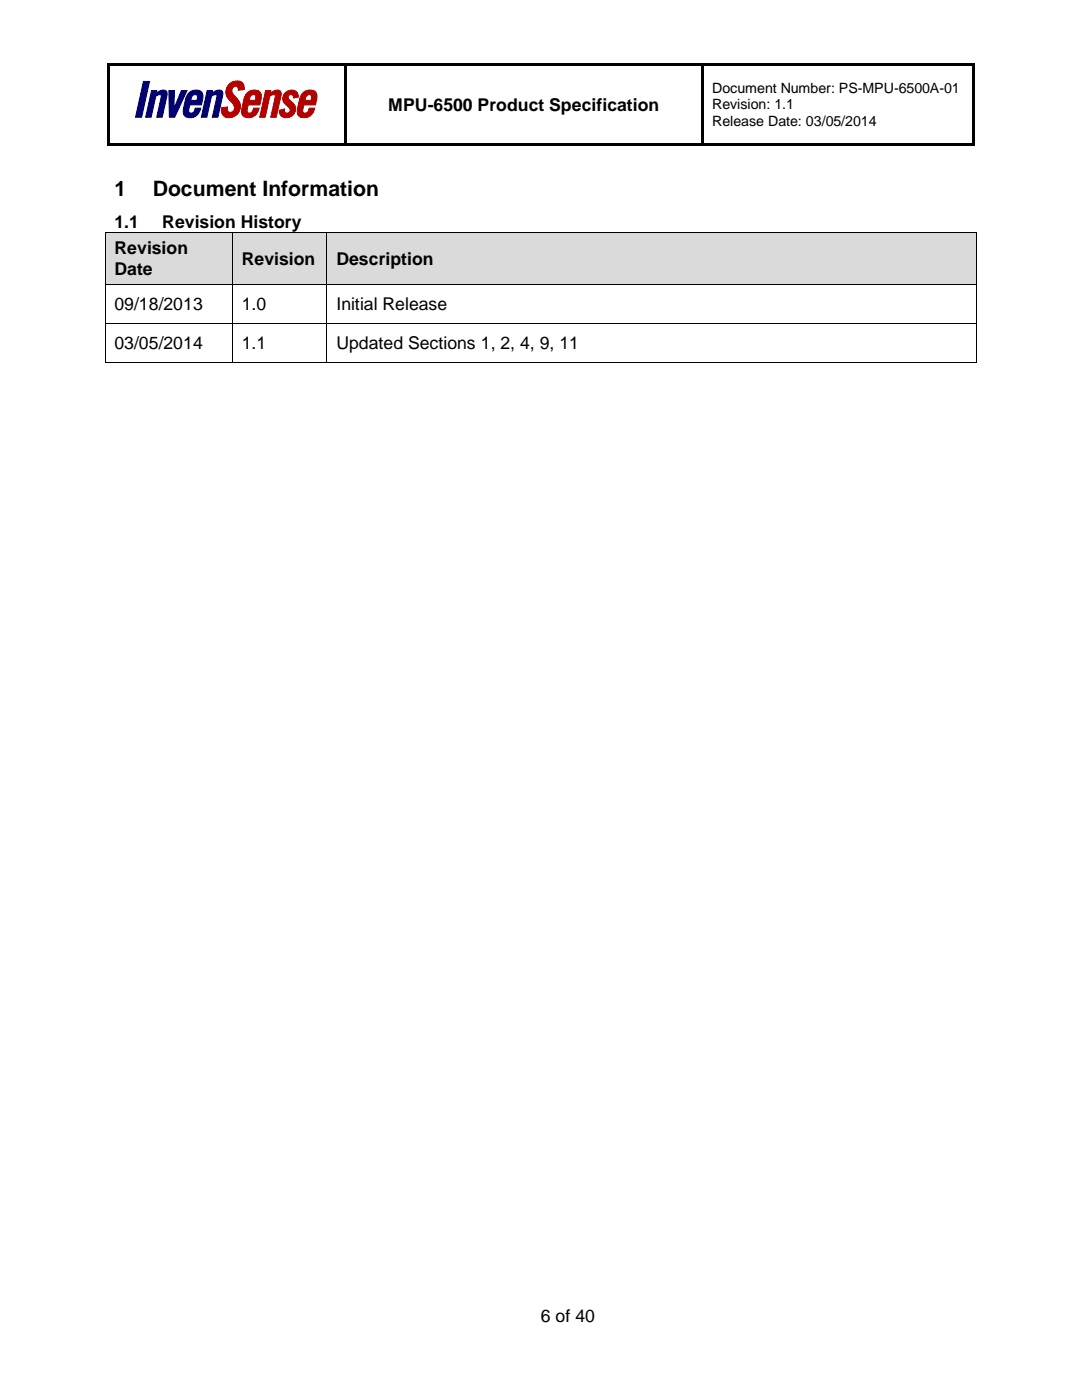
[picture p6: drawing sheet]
<svg xmlns="http://www.w3.org/2000/svg" width="216mm" height="279mm" viewBox="0 0 216 279" stroke-linecap="round" stroke-linejoin="round" font-family="sans-serif">
<g fill="#000">
<path d="M21.4 12.7h.5v.6h-.5z" fill-rule="evenodd"/>
<path d="M21.4 12.7h.5v.5h-.5z" fill-rule="evenodd"/>
<path d="M21.9 12.7h46.8v.5h-46.8z" fill-rule="evenodd"/>
<path d="M68.7 12.7h.5v.5h-.5z" fill-rule="evenodd"/>
<path d="M69.2 12.7h70.8v.5h-70.8z" fill-rule="evenodd"/>
<path d="M140 12.7h.5v.5h-.5z" fill-rule="evenodd"/>
<path d="M140.5 12.7h53.5v.5h-53.5z" fill-rule="evenodd"/>
<path d="M194 12.7h.5v.6h-.5z" fill-rule="evenodd"/>
<path d="M194 12.7h.5v.5h-.5z" fill-rule="evenodd"/>
<path d="M21.4 13.3h.5v15.3h-.5z" fill-rule="evenodd"/>
<path d="M21.4 28.6h.5v.5h-.5z" fill-rule="evenodd"/>
<path d="M21.4 28.6h.5v.5h-.5z" fill-rule="evenodd"/>
<path d="M21.9 28.6h46.8v.5h-46.8z" fill-rule="evenodd"/>
<path d="M68.7 13.3h.5v15.3h-.5z" fill-rule="evenodd"/>
<path d="M68.7 28.6h.5v.5h-.5z" fill-rule="evenodd"/>
<path d="M69.2 28.6h70.8v.5h-70.8z" fill-rule="evenodd"/>
<path d="M140 13.3h.5v15.3h-.5z" fill-rule="evenodd"/>
<path d="M140 28.6h.5v.5h-.5z" fill-rule="evenodd"/>
<path d="M140.5 28.6h53.5v.5h-53.5z" fill-rule="evenodd"/>
<path d="M194 13.3h.5v15.3h-.5z" fill-rule="evenodd"/>
<path d="M194 28.6h.5v.5h-.5z" fill-rule="evenodd"/>
<path d="M194 28.6h.5v.5h-.5z" fill-rule="evenodd"/>
</g>
<path d="M68.7 13.2l.5 .1zM140 13.2l.5 .1z" fill="#000"/>
<g fill="#dadada">
<path d="M21 46.5h1.9v10.2h-1.9z" fill-rule="evenodd"/>
<path d="M44.4 46.5h1.9v10.2h-1.9z" fill-rule="evenodd"/>
<path d="M46.4 46.5h18.8v2h-18.8z" fill-rule="evenodd"/>
<path d="M46.4 48.5h1.9v6.2h-1.9z" fill-rule="evenodd"/>
<path d="M63.3 48.5h1.9v6.2h-1.9z" fill-rule="evenodd"/>
<path d="M46.4 54.7h18.8v2h-18.8z" fill-rule="evenodd"/>
<path d="M48.3 48.5h15v6.2h-15z" fill-rule="evenodd"/>
<path d="M65.3 46.5h129.6v2h-129.6z" fill-rule="evenodd"/>
<path d="M65.3 48.5h1.8v6.2h-1.8z" fill-rule="evenodd"/>
<path d="M193 48.5h1.9v6.2h-1.9z" fill-rule="evenodd"/>
<path d="M65.3 54.7h129.6v2h-129.6z" fill-rule="evenodd"/>
<path d="M67.1 48.5h125.9v6.2h-125.9z" fill-rule="evenodd"/>
</g>
<g fill="#dadada">
<path d="M22.9 46.5h21.5v5.1h-21.5z"/>
<path d="M22.9 51.6h21.5v5.1h-21.5z"/>
</g>
<g fill="#000">
<path d="M20.9 46.3h.1v.2h-.1zM20.9 56.7h.1v.2h-.1zM46.3 46.3h.1v.2h-.1zM46.3 56.7h.1v.2h-.1zM65.2 46.3h.1v.2h-.1zM65.2 56.7h.1v.2h-.1zM194.9 46.3h.1v.2h-.1zM194.9 56.7h.1v.2h-.1zM20.9 64.5h.1v.2h-.1zM20.9 72.3h.1v.2h-.1zM46.3 64.5h.1v.2h-.1zM46.3 72.3h.1v.2h-.1z"/>
<path d="M65.2 64.5h.1v.2h-.1zM65.2 72.3h.1v.2h-.1zM194.9 64.5h.1v.2h-.1zM194.9 72.3h.1v.2h-.1z"/>
</g>
<g fill="none" stroke="#000" stroke-width=".2">
<path d="M21 46.5v10.2M21 56.9v7.6M21 46.4h25.3M21 56.8h25.3M46.4 46.5v10.2M46.4 56.9v7.6M46.4 46.4h18.8M46.4 56.8h18.8M65.2 46.5v10.2M65.2 56.9v7.6M65.3 46.4h129.6M65.3 56.8h129.6"/>
<path d="M194.9 46.5v10.2M194.9 56.9v7.6M21 64.7v7.6M21 64.6h25.3M21 72.4h25.3M46.4 64.7v7.6M46.4 64.6h18.8M46.4 72.4h18.8M65.2 64.7v7.6M65.3 64.6h129.6M65.3 72.4h129.6M194.9 64.7v7.6"/>
</g>
<path d="M28.6 16.2h1.2l-1.5 7.2h-1.3z" fill="#000073"/>
<path d="M28.6 16.2h1.2l-1.5 7.2h-1.3z" fill="none" stroke="#000073" stroke-width=".2"/>
<path d="M30.2 18.1h1.1l-.1 .5a1.57 1.57 0 0 1 2.1-.3v.8l-.9 4.3h-1.1l.9-4.1a.46 .46 0 0 0-.4-.5 .46 .46 0 0 0-.5 .3l-.2 .1-.9 4.2h-1.1z" fill="#000073"/>
<path d="M30.2 18.1h1.1l-.1 .5a1.57 1.57 0 0 1 2.1-.3v.8l-.9 4.3h-1.1l.9-4.1a.46 .46 0 0 0-.4-.5 .46 .46 0 0 0-.5 .3l-.2 .1-.9 4.2h-1.1z" fill="none" stroke="#000073" stroke-width=".2"/>
<path d="M33.7 18.1h1.1l-.1 3.5 1.5-3.5h1.1l-2.4 5.3h-1.1z" fill="#000073"/>
<path d="M33.7 18.1h1.1l-.1 3.5 1.5-3.5h1.1l-2.4 5.3h-1.1z" fill="none" stroke="#000073" stroke-width=".2"/>
<path d="M37.7 18.5a1.74 1.74 0 0 1 2.7 .2l.1 1-.3 1.2h-2.3l-.2 .8a.61 .61 0 0 0 .4 .9 .61 .61 0 0 0 .7-.6l.1-.4h1.2a1.99 1.99 0 0 1-1.3 1.7 1.99 1.99 0 0 1-2.1-.4l-.1-.6v-.8l.6-2.2zM38.4 19.1l-.3 .9h1.2l.1-.2a.57 .57 0 0 0-.2-.8 .57 .57 0 0 0-.8 .1z" fill="#000073"/>
<path d="M37.7 18.5a1.74 1.74 0 0 1 2.7 .2l.1 1-.3 1.2h-2.3l-.2 .8a.61 .61 0 0 0 .4 .9 .61 .61 0 0 0 .7-.6l.1-.4h1.2a1.99 1.99 0 0 1-1.3 1.7 1.99 1.99 0 0 1-2.1-.4l-.1-.6v-.8l.6-2.2zM38.4 19.1a.57 .57 0 0 1 .8-.1 .57 .57 0 0 1 .2 .8l-.1 .2h-1.2z" fill="none" stroke="#000073" stroke-width=".2"/>
<path d="M41.3 18.1h1.1l-.1 .5a1.56 1.56 0 0 1 2.1-.3l.1 .5-1 4.6h-1.1l.9-4.1v-.3l-.3-.1-.8 .3-.9 4.2h-1.1z" fill="#000073"/>
<path d="M41.3 18.1h1.1l-.1 .5a1.56 1.56 0 0 1 2.1-.3l.1 .5-1 4.6h-1.1l.9-4.1v-.3l-.3-.1-.8 .3-.9 4.2h-1.1z" fill="none" stroke="#000073" stroke-width=".2"/>
<path d="M45.8 16.7a1.86 1.86 0 0 1 2.8 .1l.1 1.1-1.2 .1a.64 .64 0 0 0-.5-.8 .64 .64 0 0 0-.7 .7 2.73 2.73 0 0 0 1.1 1.9 2.18 2.18 0 0 1 0 3 2.18 2.18 0 0 1-2.9 .2l-.3-.7v-.8l1.2-.2a.74 .74 0 0 0 .6 1.1 .74 .74 0 0 0 .8-.9 5.8 5.8 0 0 0-1.5-2.2 2.21 2.21 0 0 1 .5-2.6z" fill="#b50000"/>
<path d="M45.8 16.7a1.86 1.86 0 0 1 2.8 .1l.1 1.1-1.2 .1a.64 .64 0 0 0-.5-.8 .64 .64 0 0 0-.7 .7 2.73 2.73 0 0 0 1.1 1.9 2.18 2.18 0 0 1 0 3 2.18 2.18 0 0 1-2.9 .2l-.3-.7v-.8l1.2-.2a.74 .74 0 0 0 .6 1.1 .74 .74 0 0 0 .8-.9 5.8 5.8 0 0 0-1.5-2.2 2.21 2.21 0 0 1 .5-2.6z" fill="none" stroke="#b50000" stroke-width=".2"/>
<path d="M49.3 18.5a1.74 1.74 0 0 1 2.8 .2v1l-.3 1.2h-2.3l-.1 .8a.61 .61 0 0 0 .3 .9 .61 .61 0 0 0 .8-.6l.1-.4h1.1a1.99 1.99 0 0 1-1.2 1.7 1.99 1.99 0 0 1-2.1-.4l-.2-.6 .1-.8 .5-2.2zM50.1 19.1l-.4 .9h1.2l.1-.2a.57 .57 0 0 0-.1-.8 .57 .57 0 0 0-.8 .1z" fill="#b50000"/>
<path d="M49.3 18.5a1.74 1.74 0 0 1 2.8 .2v1l-.3 1.2h-2.3l-.1 .8a.61 .61 0 0 0 .3 .9 .61 .61 0 0 0 .8-.6l.1-.4h1.1a1.99 1.99 0 0 1-1.2 1.7 1.99 1.99 0 0 1-2.1-.4l-.2-.6 .1-.8 .5-2.2zM50.1 19.1a.57 .57 0 0 1 .8-.1 .57 .57 0 0 1 .1 .8l-.1 .2h-1.2z" fill="none" stroke="#b50000" stroke-width=".2"/>
<path d="M53 18.1h1l-.1 .5a1.57 1.57 0 0 1 2.1-.3l.1 .8-1 4.3h-1.1l.9-4.1a.46 .46 0 0 0-.3-.5 .46 .46 0 0 0-.5 .3l-.3 .1-.9 4.2h-1.1z" fill="#b50000"/>
<path d="M53 18.1h1l-.1 .5a1.57 1.57 0 0 1 2.1-.3l.1 .8-1 4.3h-1.1l.9-4.1a.46 .46 0 0 0-.3-.5 .46 .46 0 0 0-.5 .3l-.3 .1-.9 4.2h-1.1z" fill="none" stroke="#b50000" stroke-width=".2"/>
<path d="M56.9 18.6a1.47 1.47 0 0 1 1.5-.6 1.47 1.47 0 0 1 1.1 1.1v.3l-.9 .1a.57 .57 0 0 0-.5-.6 .57 .57 0 0 0-.6 .4 .57 .57 0 0 0 .3 .7l.2 .1a1.76 1.76 0 0 1 .6 2.7 1.76 1.76 0 0 1-2.7 0l-.2-.8 1.1-.3a.62 .62 0 0 0 .3 .8 .62 .62 0 0 0 .8-.3 .62 .62 0 0 0-.3-.8l-.3-.3a1.58 1.58 0 0 1-.4-2.5z" fill="#b50000"/>
<path d="M56.9 18.6a1.47 1.47 0 0 1 1.5-.6 1.47 1.47 0 0 1 1.1 1.1v.3l-.9 .1a.57 .57 0 0 0-.5-.6 .57 .57 0 0 0-.6 .4 .57 .57 0 0 0 .3 .7l.2 .1a1.75 1.75 0 0 1 .6 2.7 1.75 1.75 0 0 1-2.7 0l-.2-.8 1.1-.3a.62 .62 0 0 0 .3 .8 .62 .62 0 0 0 .8-.3 .62 .62 0 0 0-.3-.8l-.3-.3a1.58 1.58 0 0 1-.4-2.5z" fill="none" stroke="#b50000" stroke-width=".2"/>
<path d="M60.4 18.5a1.72 1.72 0 0 1 2.8 .2l.1 .7-.4 1.5h-2.3l-.1 .8a.61 .61 0 0 0 .3 .9 .61 .61 0 0 0 .8-.6l.1-.4h1.1a1.99 1.99 0 0 1-1.2 1.7 1.99 1.99 0 0 1-2.1-.4l-.2-.8 .4-2.1 .4-1zM61.2 19.1l-.4 .9h1.2l.1-.2a.57 .57 0 0 0-.1-.8 .57 .57 0 0 0-.8 .1z" fill="#b50000"/>
<path d="M60.4 18.5a1.72 1.72 0 0 1 2.8 .2l.1 .7-.4 1.5h-2.3l-.1 .8a.61 .61 0 0 0 .3 .9 .61 .61 0 0 0 .8-.6l.1-.4h1.1a1.99 1.99 0 0 1-1.2 1.7 1.99 1.99 0 0 1-2.1-.4l-.2-.8 .4-2.1 .4-1zM61.2 19.1a.57 .57 0 0 1 .8-.1 .57 .57 0 0 1 .1 .8l-.1 .2h-1.2z" fill="none" stroke="#b50000" stroke-width=".2"/>
<g font-size="4.2">
<text x="22.9" y="39.2">1</text>
<text x="30.5" y="39.2">Document Information</text>
</g>
<g font-size="3.5">
<text x="77.5" y="22.1">MPU-6500 Product Specification</text>
<text x="22.9" y="45.5">1.1</text>
<text x="32.4" y="45.5">Revision History</text>
<text x="22.9" y="50.8">Revision</text>
<text x="48.3" y="52.8">Revision</text>
<text x="67.1" y="52.8">Description</text>
<text x="22.9" y="54.8">Date</text>
<text x="22.9" y="61.9">09/18/2013</text>
<text x="48.3" y="61.9">1.0</text>
<text x="67.1" y="61.9">Initial Release</text>
<text x="22.9" y="69.7">03/05/2014</text>
<text x="48.3" y="69.7">1.1</text>
<text x="67.1" y="69.7">Updated Sections 1, 2, 4, 9, 11</text>
<text x="107.9" y="263.8">6 of 40</text>
</g>
<g font-size="2.8">
<text x="142.1" y="18.6">Document Number: PS-MPU-6500A-01</text>
<text x="142.1" y="21.8">Revision: 1.1</text>
<text x="142.1" y="25.1">Release Date: 03/05/2014</text>
</g>
</svg>
